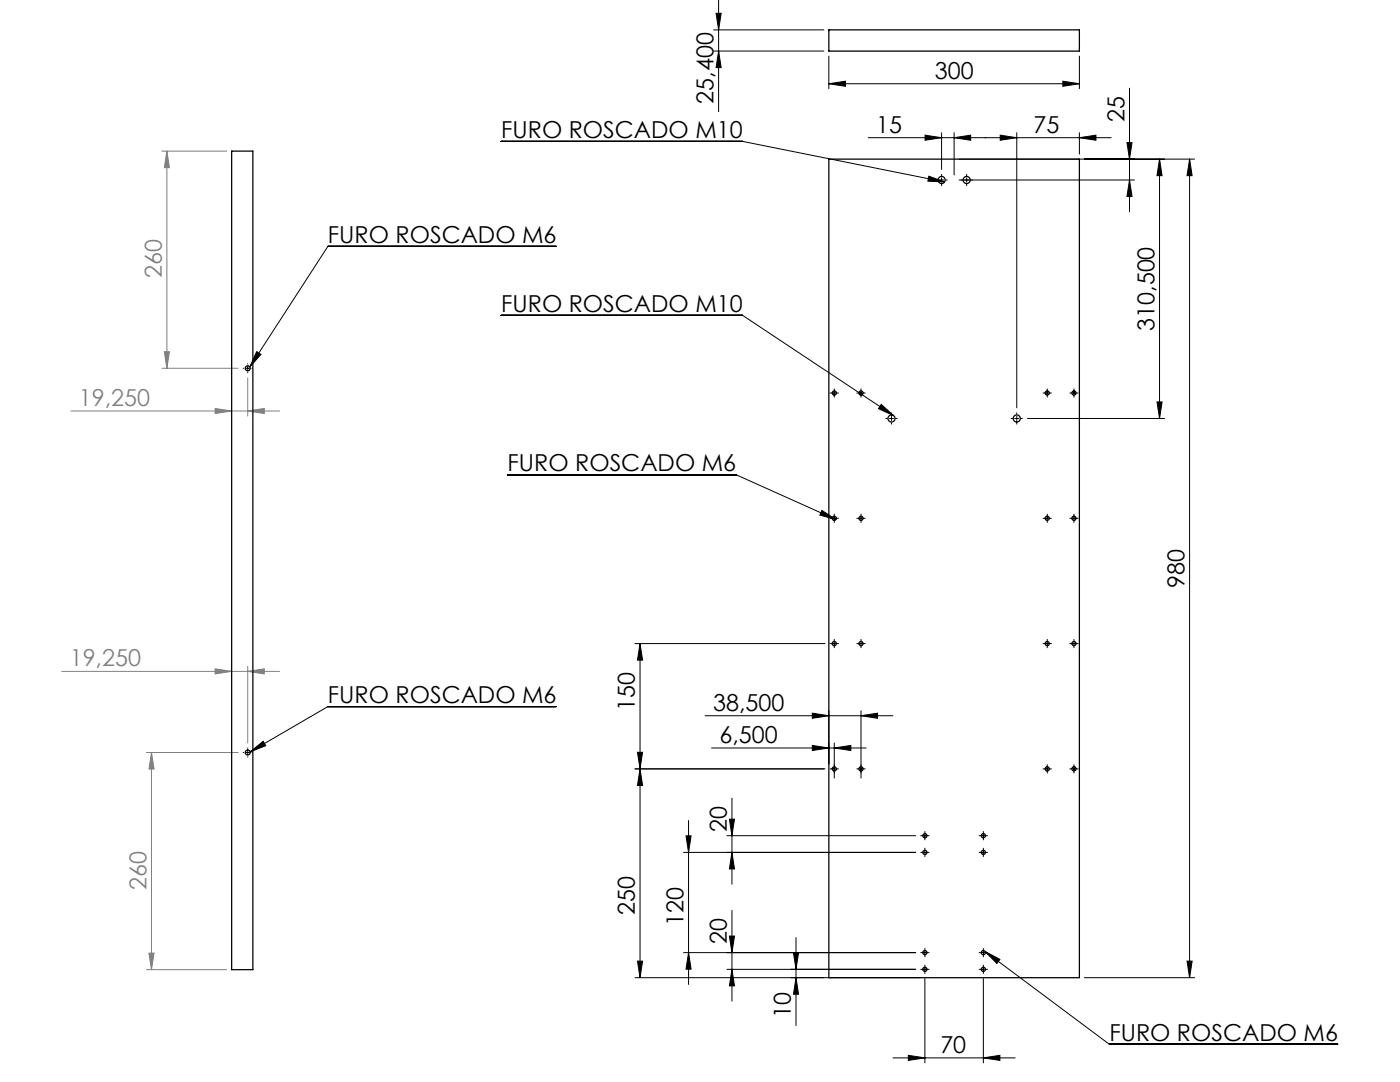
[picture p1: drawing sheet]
<svg xmlns="http://www.w3.org/2000/svg" width="279mm" height="216mm" viewBox="0 0 279 216" stroke-linecap="round" stroke-linejoin="round" font-family="sans-serif">
<g fill="none" stroke="#000" stroke-width=".2">
<path d="M143.4 0v22.3M142.4 10.2h22M142.4 6h22M142.9 2.7h1l-.5 3.3zM143.4 10.2l.5 3.3h-1zM165.4 16.7l3.3-.5v1zM165.4 11.2v6.5M165.4 16.7h50M212.1 16.2l3.3 .5-3.3 .5zM215.4 11.2v6.5M225.4 17.6v24.7M100 28.2h48.2l40.3 8.1"/>
<path d="M184.6 27l3.3 .5-3.3 .5zM185.4 35.2l3.1 1.1-3.3-.1zM187.5 35.9h.8M187.9 26.5v7.3M187.9 35.5v.8M190.4 27.5l3.3-.5v1zM190.4 26.5v8.4M191.4 35.9h35M191.4 31.8h47M192.9 35.5v.8M199.6 27l3.3 .5-3.3 .5zM202.9 26.5v54.9"/>
<path d="M215.4 27.5l3.3-.5v1zM215.4 26.5v4.3M221.8 27.5h-48.5M224.9 28.5h1l-.5 3.3zM225.4 35.9l.5 3.3h-1zM231.4 31.8v51.7M231.4 31.8l.5 3.3h-1zM237.4 31.8v163.3M237.4 31.8l.5 3.3h-1zM111 49.2h-45.6l-15.5 24M49 73.5h.9M49.4 73.1v.8"/>
<path d="M51.2 70.2l.9 .5-2.2 2.5zM100 62.9h48.2l30.1 20M166.1 78.4h.8M166.5 78v.8M171.4 78.4h.8M171.8 78v.8M208.6 78.4h.8M209 78v.8M213.9 78.4h.8M214.3 78v.8M101.3 94.7h45.6l19.9 9M175.9 80.7l2.4 2.2-3-1.4z"/>
<path d="M177.5 83.5h.8M177.9 83.1v.8M202.5 83.5h.8M202.9 83.1v.8M205 83.5h27.4M230.9 80.2h1l-.5 3.3zM164 101.9l2.8 1.8-3.2-.9zM166.1 103.4h.8M166.5 103v.8M171.4 103.4h.8M171.8 103v.8M208.6 103.4h.8"/>
<path d="M209 103v.8M213.9 103.4h.8M214.3 103v.8M126.7 128.4h38M127.7 128.4v66.7M127.7 128.4l.5 3.3h-1zM166.1 128.4h.8M166.5 128v.8M171.4 128.4h.8M171.8 128v.8M208.6 128.4h.8M209 128v.8"/>
<path d="M213.9 128.4h.8M214.3 128v.8M49 150.2h.9M49.4 149.7v.9M49.9 150l2.6-2.1 .5 .9zM111 141h-45.6l-15.5 9M126.7 153.4h38M127.2 150.1h1l-.5 3.3zM127.7 153.4l.5 3.3h-1zM140.7 142.8h37.5M142 149.3h30.8M146.1 159.3v17.1"/>
<path d="M162.1 142.3l3.3 .5-3.3 .5zM162.1 148.7l3.3 .6-3.3 .5zM165.4 141.8v10.6M166.1 153.4h.8M166.5 149.3l3.3-.6v1.1zM166.5 148.3v7M171.4 153.4h.8M171.8 142.8l3.3-.5v1zM171.8 141.8v13.5M208.6 153.4h.8M209 153v.8M213.9 153.4h.8"/>
<path d="M214.3 153v.8M136.4 170.1h46.3M136.9 166.8h1l-.5 3.3zM137.4 163.7v32.7M145.1 166.8h37.6M145.6 163.5h1l-.5 3.3zM146.1 170.1l.5 3.3h-1zM184.2 170.1h.8M184.2 166.8h.8M184.6 166.3v.9M184.6 169.7v.8M195.8 170.1h.9"/>
<path d="M195.8 166.8h.9M196.2 166.3v.9M196.2 169.7v.8M127.2 191.8h1l-.5 3.3zM136.4 190.1h46.3M137.4 190.1l.5 3.3h-1zM145.6 186.8h1l-.5 3.3zM146.1 193.4l.5 3.3h-1zM146.1 181.7v18.1M158.4 190.1h1l-.5 3.3zM158.9 187.1v17.5M158.9 195.1l.5 3.3h-1z"/>
<path d="M182.7 193.4h-37.6M183.6 195.1h-56.9M184.2 193.4h.8M184.2 190.1h.8M184.6 189.7v.8M184.6 193v.8M184.6 195.3v16.8M195.8 193.4h.9M195.8 190.1h.9M196.2 195.3v16.8M196.2 189.7v.8M196.2 193v.8"/>
<path d="M196.6 189.9l24.8 18.5h45.6M196.6 189.9l3 1.5-.7 .8zM216.4 195.1h22M236.9 191.8h1l-.5 3.3zM178.2 211.1h24.4M181.3 210.6l3.3 .5-3.3 .5zM196.2 211.1l3.4-.5v1z"/>
</g>
<g fill="none" stroke="#808080" stroke-width=".2">
<path d="M32.3 30.2h12.9M33.3 30.2v43.3M33.3 30.2l.5 3.3h-1zM32.3 73.5h15.2M32.8 70.2h1l-.5 3.3zM49.4 75.4v7.6M14.2 82h41.6M42.9 81.5l3.3 .5-3.3 .5zM49.4 82l3.3-.5v1zM12.3 134h43.5M42.9 133.5l3.3 .5-3.3 .5zM49.4 134l3.3-.5v1z"/>
<path d="M49.4 133v15.2M29.2 150.2h18.3M30.2 150.2v43.3M30.2 150.2l.5 3.3h-1zM29.2 193.5h16M29.7 190.2h1l-.5 3.3z"/>
</g>
<g fill="none" stroke="#000" stroke-width=".2" stroke-dasharray="15.2 1.3 1.3 1.3">
<path d="M187.1 35.9h-.3M187.9 35.1v-.3M187.9 36.8v.2M188.7 35.9h.3M192.1 35.9h-.3M192.9 35.1v-.3M192.9 36.8v.2M193.7 35.9h.3M48.6 73.5h-.1M49.4 72.7v-.1M49.4 74.3v.1M50.3 73.5h.1"/>
<path d="M166.1 78.4h-.4M166.5 78v-.4M166.5 78.8v.5M166.9 78.4h.4M171.4 78.4h-.4M171.8 78v-.4M171.8 78.8v.5M172.2 78.4h.5M208.6 78.4h-.4M209 78v-.4M209 78.8v.5M209.4 78.4h.4"/>
<path d="M213.9 78.4h-.4M214.3 78v-.4M214.3 78.8v.5M214.7 78.4h.5M177.1 83.5h-.3M177.9 82.7v-.3M177.9 84.3v.3M178.7 83.5h.3M202.1 83.5h-.3M202.9 82.7v-.3M202.9 84.3v.3M203.7 83.5h.3"/>
<path d="M166.1 103.4h-.4M166.5 103v-.4M166.5 103.8v.5M166.9 103.4h.4M171.4 103.4h-.4M171.8 103v-.4M171.8 103.8v.5M172.2 103.4h.5M208.6 103.4h-.4M209 103v-.4M209 103.8v.5M209.4 103.4h.4"/>
<path d="M213.9 103.4h-.4M214.3 103v-.4M214.3 103.8v.5M214.7 103.4h.5M166.1 128.4h-.4M166.5 128v-.4M166.5 128.8v.5M166.9 128.4h.4M171.4 128.4h-.4M171.8 128v-.4M171.8 128.8v.5M172.2 128.4h.5"/>
<path d="M208.6 128.4h-.4M209 128v-.4M209 128.8v.5M209.4 128.4h.4M213.9 128.4h-.4M214.3 128v-.4M214.3 128.8v.5M214.7 128.4h.5M48.6 150.2h-.1M49.4 149.3v-.1M49.4 151v.1M50.3 150.2h.1"/>
<path d="M166.1 153.4h-.4M166.5 153v-.4M166.5 153.8v.5M166.9 153.4h.4M171.4 153.4h-.4M171.8 153v-.4M171.8 153.8v.5M172.2 153.4h.5M208.6 153.4h-.4M209 153v-.4M209 153.8v.5M209.4 153.4h.4"/>
<path d="M213.9 153.4h-.4M214.3 153v-.4M214.3 153.8v.5M214.7 153.4h.5M184.2 170.1h-.5M184.2 166.8h-.5M184.6 169.7v-.4M184.6 170.5v.4M184.6 166.3v-.4M184.6 167.2v.4M185 170.1h.4M185 166.8h.4"/>
<path d="M195.8 170.1h-.4M195.8 166.8h-.4M196.2 169.7v-.4M196.2 170.5v.4M196.2 166.3v-.4M196.2 167.2v.4M196.7 170.1h.4M196.7 166.8h.4M184.2 193.4h-.5M184.2 190.1h-.5M184.6 193v-.4M184.6 193.8v.5"/>
<path d="M184.6 189.7v-.4M184.6 190.5v.4M185 193.4h.4M185 190.1h.4M195.8 193.4h-.4M195.8 190.1h-.4M196.2 193v-.4M196.2 193.8v.5M196.2 189.7v-.4M196.2 190.5v.4M196.7 193.4h.4M196.7 190.1h.4"/>
</g>
<g fill="#000">
<path d="M185.4 35.2l3.1 1.1-3.3-.1zM175.9 80.7l2.4 2.2-3-1.4zM164 101.9l2.8 1.8-3.2-.9zM196.6 189.9l3 1.5-.7 .8zM51.2 70.2l.9 .5-2.2 2.5zM49.9 150l2.6-2.1 .5 .9z"/>
<path d="M190.4 27.5l3.3-.5v1zM184.6 27l3.3 .5-3.3 .5zM196.2 211.1l3.4-.5v1zM181.3 210.6l3.3 .5-3.3 .5z"/>
<path d="M199.6 27l3.3 .5-3.3 .5zM215.4 27.5l3.3-.5v1zM165.4 16.7l3.3-.5v1zM212.1 16.2l3.3 .5-3.3 .5z"/>
<path d="M127.7 128.4l.5 3.3h-1zM127.2 150.1h1l-.5 3.3zM158.4 190.1h1l-.5 3.3zM158.9 195.1l.5 3.3h-1z"/>
<path d="M127.7 153.4l.5 3.3h-1zM127.2 191.8h1l-.5 3.3z"/>
<path d="M162.1 148.7l3.3 .6-3.3 .5zM166.5 149.3l3.3-.6v1.1z"/>
<path d="M171.8 142.8l3.3-.5v1zM162.1 142.3l3.3 .5-3.3 .5z"/>
<path d="M145.6 163.5h1l-.5 3.3zM146.1 170.1l.5 3.3h-1z"/>
<path d="M137.4 190.1l.5 3.3h-1zM136.9 166.8h1l-.5 3.3z"/>
<path d="M146.1 193.4l.5 3.3h-1zM145.6 186.8h1l-.5 3.3z"/>
<path d="M236.9 191.8h1l-.5 3.3zM237.4 31.8l.5 3.3h-1zM225.4 35.9l.5 3.3h-1zM224.9 28.5h1l-.5 3.3zM230.9 80.2h1l-.5 3.3zM231.4 31.8l.5 3.3h-1zM143.4 10.2l.5 3.3h-1zM142.9 2.7h1l-.5 3.3z"/>
</g>
<g fill="#808080">
<path d="M49.4 82l3.3-.5v1zM42.9 81.5l3.3 .5-3.3 .5zM49.4 134l3.3-.5v1zM42.9 133.5l3.3 .5-3.3 .5z"/>
<path d="M32.8 70.2h1l-.5 3.3zM33.3 30.2l.5 3.3h-1z"/>
<path d="M30.2 150.2l.5 3.3h-1zM29.7 190.2h1l-.5 3.3z"/>
</g>
<g fill="none" stroke="#000" stroke-width=".25">
<path d="M165.4 6h50v4.2h-50zM46.2 30.2h4.3v163.3h-4.3zM165.4 31.8h50v163.3h-50z"/>
<circle cx="187.9" cy="35.9" r=".71"/>
<circle cx="192.9" cy="35.9" r=".71"/>
<circle cx="49.4" cy="73.5" r=".5"/>
<circle cx="166.5" cy="78.4" r=".42"/>
<circle cx="171.8" cy="78.4" r=".42"/>
<circle cx="209" cy="78.4" r=".42"/>
<circle cx="214.3" cy="78.4" r=".42"/>
<circle cx="177.9" cy="83.5" r=".71"/>
<circle cx="202.9" cy="83.5" r=".71"/>
<circle cx="166.5" cy="103.4" r=".42"/>
<circle cx="171.8" cy="103.4" r=".42"/>
<circle cx="209" cy="103.4" r=".42"/>
<circle cx="214.3" cy="103.4" r=".42"/>
<circle cx="166.5" cy="128.4" r=".42"/>
<circle cx="171.8" cy="128.4" r=".42"/>
<circle cx="209" cy="128.4" r=".42"/>
<circle cx="214.3" cy="128.4" r=".42"/>
<circle cx="49.4" cy="150.2" r=".5"/>
<circle cx="166.5" cy="153.4" r=".42"/>
<circle cx="171.8" cy="153.4" r=".42"/>
<circle cx="209" cy="153.4" r=".42"/>
<circle cx="214.3" cy="153.4" r=".42"/>
<circle cx="184.6" cy="170.1" r=".42"/>
<circle cx="184.6" cy="166.8" r=".42"/>
<circle cx="196.2" cy="170.1" r=".42"/>
<circle cx="196.2" cy="166.8" r=".42"/>
<circle cx="184.6" cy="190.1" r=".42"/>
<circle cx="184.6" cy="193.4" r=".42"/>
<circle cx="196.2" cy="193.4" r=".42"/>
<circle cx="196.2" cy="190.1" r=".42"/>
</g>
<g font-size="4.7">
<text x="186.6" y="15.7">300</text>
<text x="142.4" y="20.7" transform="rotate(-90 142.4 20.7)">25,400</text>
<text x="100" y="27.5">FURO ROSCADO M10</text>
<text x="174.9" y="26.5">15</text>
<text x="206.3" y="26.5">75</text>
<text x="224.4" y="24.3" transform="rotate(-90 224.4 24.3)">25</text>
<text x="65.4" y="48.5">FURO ROSCADO M6</text>
<text x="100" y="62.3">FURO ROSCADO M10</text>
<text x="230.4" y="66" transform="rotate(-90 230.4 66)">310,500</text>
<text x="101.3" y="94">FURO ROSCADO M6</text>
<text x="236.4" y="117.3" transform="rotate(-90 236.4 117.3)">980</text>
<text x="65.4" y="140.3">FURO ROSCADO M6</text>
<text x="126.7" y="141.8" transform="rotate(-90 126.7 141.8)">150</text>
<text x="142.3" y="141.8">38,500</text>
<text x="143.6" y="148.2">6,500</text>
<text x="145.1" y="166" transform="rotate(-90 145.1 166)">20</text>
<text x="126.7" y="182.7" transform="rotate(-90 126.7 182.7)">250</text>
<text x="136.4" y="184.8" transform="rotate(-90 136.4 184.8)">120</text>
<text x="145.1" y="188.4" transform="rotate(-90 145.1 188.4)">20</text>
<text x="157.8" y="203" transform="rotate(-90 157.8 203)">10</text>
<text x="221.4" y="207.8">FURO ROSCADO M6</text>
<text x="187.7" y="210.1">70</text>
</g>
<g font-size="4.7" fill="#808080">
<text x="32.3" y="55.4" transform="rotate(-90 32.3 55.4)">260</text>
<text x="15.7" y="81">19,250</text>
<text x="13.9" y="133">19,250</text>
<text x="29.2" y="177.6" transform="rotate(-90 29.2 177.6)">260</text>
</g>
</svg>
